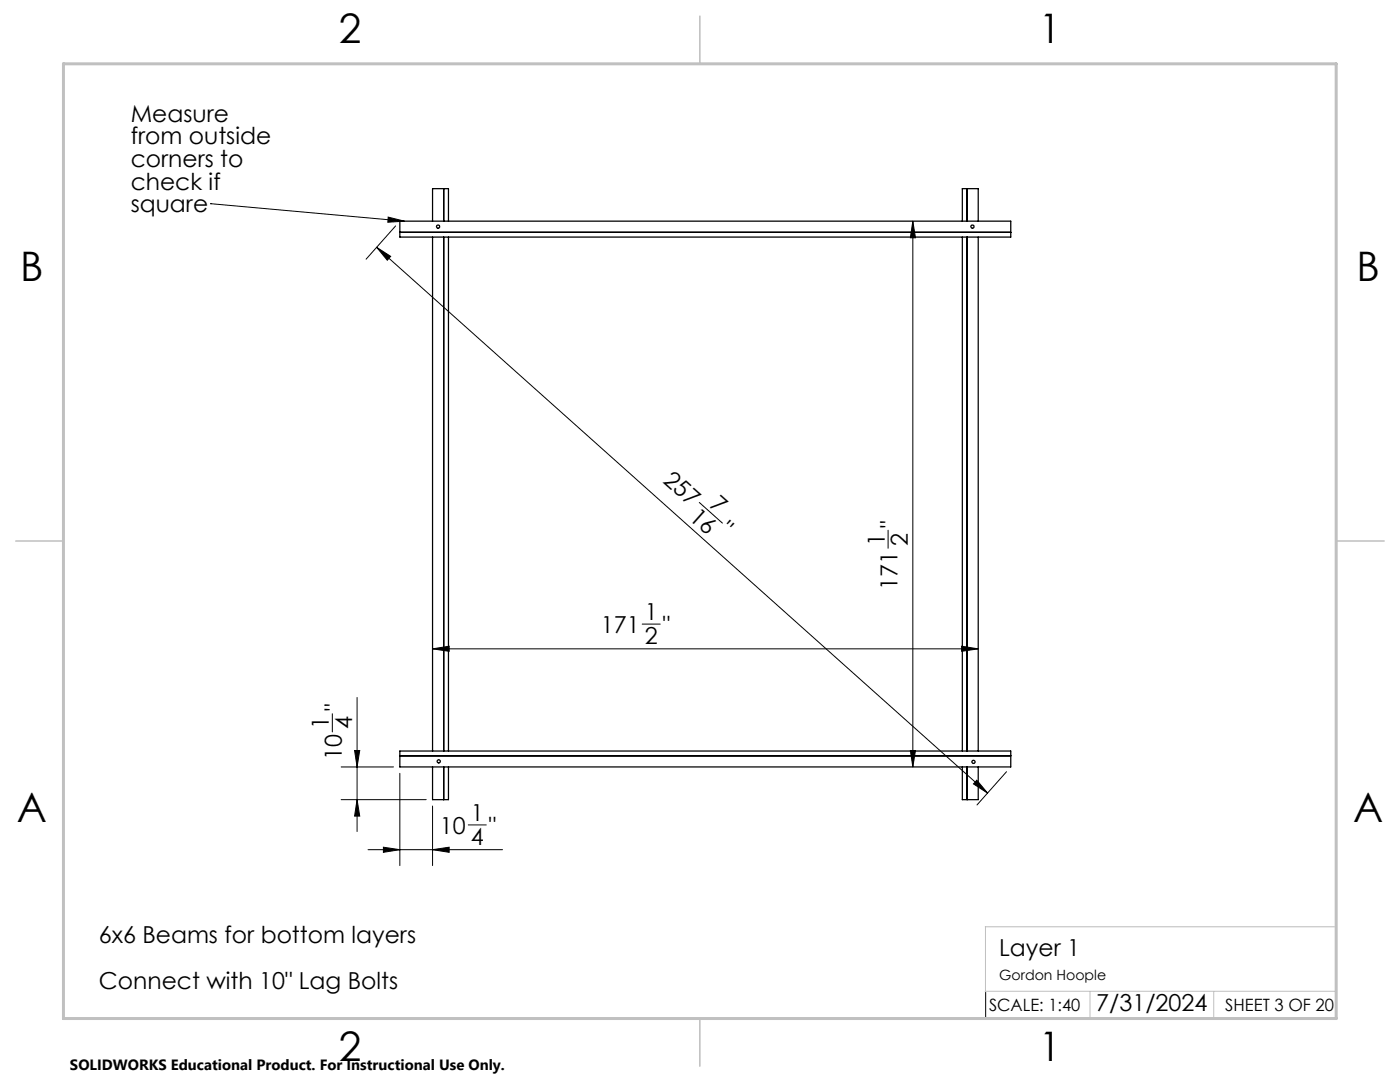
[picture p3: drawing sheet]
<svg xmlns="http://www.w3.org/2000/svg" width="279mm" height="216mm" viewBox="0 0 279 216" stroke-linecap="round" stroke-linejoin="round" font-family="sans-serif">
<g fill="none" stroke="#000" stroke-width=".25">
<path d="M88.5 37.6v6.5M193 37.6v6.5M79.8 44.1h121.9v3.2h-121.9zM79.8 46.4h121.9M86.3 44.1v-6.5h3.2v6.5M86.3 47.3v102.6M88.5 47.3v102.6M89.5 47.3v102.6M192.1 44.1v-6.5h3.1v6.5M192.1 47.3v102.6M193 47.3v102.6M195.2 47.3v102.6"/>
<path d="M79.8 149.9h121.9v3.1h-121.9zM79.8 150.8h121.9M86.3 153v6.6h3.2v-6.6M88.5 153v6.6M192.1 153v6.6h3.1v-6.6M193 153v6.6"/>
<circle cx="87.4" cy="45.2" r=".32"/>
<circle cx="194.1" cy="45.2" r=".32"/>
<circle cx="87.6" cy="151.9" r=".31"/>
<circle cx="194.3" cy="152" r=".31"/>
</g>
<g fill="none" stroke="#000" stroke-width=".2">
<path d="M42 40.6l38.7 3.5M42 40.6h.1M75.2 49.4l2.8 1.8-.7 .7zM75.2 49.4l121.9 108.9M77.5 43.3l3.2 .8-3.3 .2zM79 45.1l-5.9 6.6M182.2 44.1v108.9M182.2 44.1l.5 3.3h-1zM139.6 100.3l4.6 4.1M177.2 105.8v3.6M71.3 139.2v26.7M86.3 129.5h108.9"/>
<path d="M86.3 129.5l3.3-.6v1.1zM128.2 124.5h3.6M191.9 128.9l3.3 .6-3.3 .5zM66.3 142.4v3.6M68.1 159.6h17M68.1 153h10.4M70.8 149.8h1l-.5 3.2zM71.3 159.6l.5 3.2h-1zM79.8 154.3v18.4M181.7 149.8h1l-.5 3.2zM194.9 155.7l2.2 2.6-2.8-1.9zM200.9 154l-5.9 6.6"/>
<path d="M73.4 169.5h26.9M76.5 169.1l3.3 .4-3.3 .6zM86.3 160.8v11.9M86.3 169.5l3.3-.4v1zM93.5 164.6h3.5M196.7 198v5.4"/>
</g>
<path d="M266.7 153.3v49.9h-240M196.6 184.9h70.1M196.6 197.8h70.1M196.7 184.9v12.9M217.5 197.8v5.4M242.2 197.8v5.4" fill="none" stroke="#c0c0c0" stroke-width=".2"/>
<path d="M139.7 3.2v9.5M3.1 107.9h9.6M266.7 107.9h9.5M139.7 203.2v9.6" fill="none" stroke="#c0c0c0" stroke-width=".3"/>
<path d="M12.7 12.7h254v190.5h-254z" fill="none" stroke="#c0c0c0" stroke-width=".6"/>
<g fill="#000">
<path d="M75.2 49.4l2.8 1.8-.7 .7zM194.9 155.7l2.2 2.6-2.8-1.9z"/>
<path d="M182.2 44.1l.5 3.3h-1zM181.7 149.8h1l-.5 3.2z"/>
<path d="M86.3 129.5l3.3-.6v1.1zM191.9 128.9l3.3 .6-3.3 .5zM76.5 169.1l3.3 .4-3.3 .6zM86.3 169.5l3.3-.4v1zM77.5 43.3l3.2 .8-3.3 .2z"/>
<path d="M71.3 159.6l.5 3.2h-1zM70.8 149.8h1l-.5 3.2z"/>
</g>
<g font-size="8.1">
<text x="67.6" y="8.5">2</text>
<text x="207.3" y="8.5">1</text>
<text x="4" y="56.2">B</text>
<text x="270.7" y="56.2">B</text>
<text x="3.3" y="164.1">A</text>
<text x="270" y="164.1">A</text>
<text x="67.6" y="211.7">2</text>
<text x="207.3" y="211.7">1</text>
</g>
<g font-size="4.7">
<text x="26.1" y="24.3">Measure</text>
<text x="26.1" y="28.8">from outside</text>
<text x="26.1" y="33.3">corners to</text>
<text x="26.1" y="37.9">check if</text>
<text x="26.1" y="42.4">square</text>
<text x="132.2" y="96.1" transform="rotate(42 132.2 96.1)">257</text>
<text x="141.4" y="100.9" transform="rotate(42 141.4 100.9)">7</text>
<text x="137.3" y="103.5" transform="rotate(42 137.3 103.5)">16</text>
<text x="143.4" y="106.1" transform="rotate(42 143.4 106.1)">&quot;</text>
<text x="179.1" y="105.3" transform="rotate(-90 179.1 105.3)">&quot;</text>
<text x="176.6" y="108.9" transform="rotate(-90 176.6 108.9)">1</text>
<text x="181.2" y="108.9" transform="rotate(-90 181.2 108.9)">2</text>
<text x="179.1" y="117.7" transform="rotate(-90 179.1 117.7)">171</text>
<text x="128.7" y="123.8">1</text>
<text x="119.9" y="126.4">171</text>
<text x="128.7" y="128.4">2</text>
<text x="132.3" y="126.4">&quot;</text>
<text x="68.2" y="141.9" transform="rotate(-90 68.2 141.9)">&quot;</text>
<text x="65.6" y="145.5" transform="rotate(-90 65.6 145.5)">1</text>
<text x="70.3" y="145.5" transform="rotate(-90 70.3 145.5)">4</text>
<text x="68.2" y="151.7" transform="rotate(-90 68.2 151.7)">10</text>
<text x="87.8" y="166.5">10</text>
<text x="94" y="163.9">1</text>
<text x="97.6" y="166.5">&quot;</text>
<text x="94" y="168.5">4</text>
<text x="19.7" y="188.2">6x6 Beams for bottom layers</text>
<text x="199.4" y="190.7">Layer 1</text>
<text x="19.7" y="197.3">Connect with 10&quot; Lag Bolts</text>
<text x="218.8" y="201.7">7/31/2024</text>
</g>
<g font-size="3.4">
<text x="197.4" y="201.7">SCALE: 1:40</text>
<text x="244.5" y="201.7">SHEET 3 OF 20</text>
</g>
<text font-size="3" x="14" y="213.5">SOLIDWORKS Educational Product. For Instructional Use Only.</text>
<text font-size="2.8" x="199.4" y="195.5">Gordon Hoople</text>
</svg>
